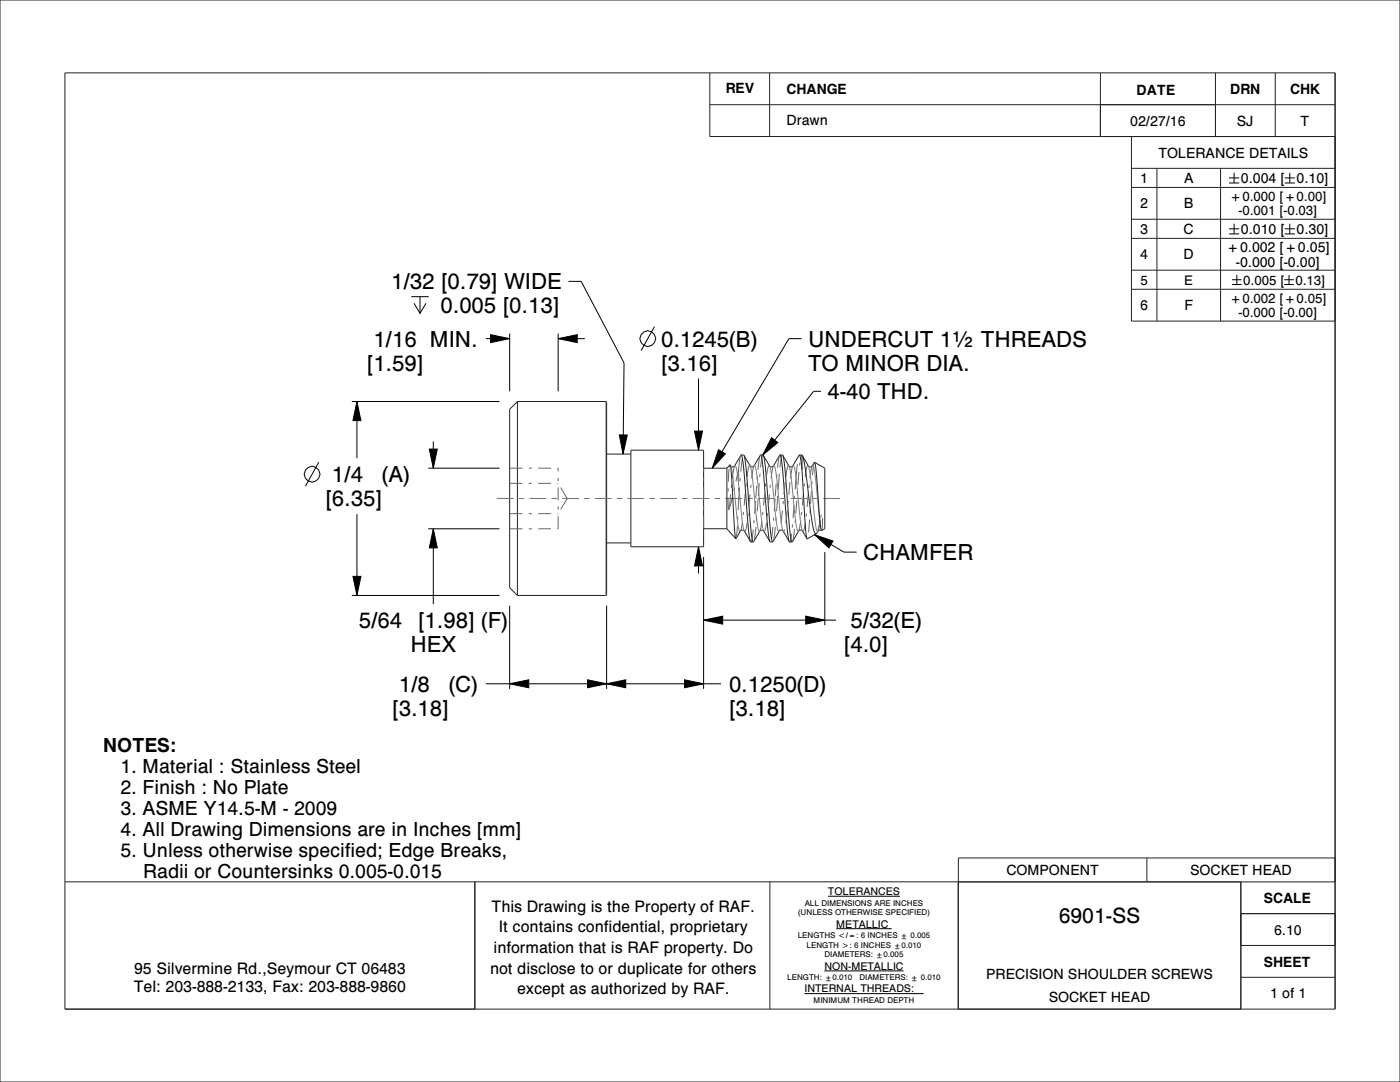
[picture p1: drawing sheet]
<svg xmlns="http://www.w3.org/2000/svg" width="279mm" height="216mm" viewBox="0 0 279 216" stroke-linecap="round" stroke-linejoin="round" font-family="sans-serif">
<g fill="none" stroke="#000" stroke-width=".2">
<path d="M245.3 35.5h2M245.3 36.5h2M246.3 34.5v2M256.4 35.5h2M256.4 36.5h2M257.4 34.5v2M82.1 59.2h3.4M83.8 59.2v3.3M113.4 56.1h2.6l8.5 16.3-.2 18.2M245.3 45.7h2M245.3 46.7h2M245.9 55.8h1.9"/>
<path d="M245.9 56.8h1.9M246.3 44.6v2.1M246.8 54.9v1.9M256.3 55.8h1.9M256.3 56.8h1.9M256.4 45.7h2M256.4 46.7h2M257.3 54.9v1.9M257.4 44.6v2.1M82.6 60.5l1.2 2 1.2-2M97 67.6h4.7M97.9 66.8l3.8 .8-3.8 .8z"/>
<path d="M101.7 66.6v11.5M111.4 67.6l3.8-.8v1.6zM111.4 66.6v11.5M111.4 67.6h5.3M130.6 65.2l-2.7 4.8M139.4 75.5v14.3M160 67.6h-2.6l-15.3 25.8M163.8 78.1h-1.4l-10.2 12.7M63.6 92.2l-2.6 4.8M70.2 80.1h29.5M71.2 80.1l.8 3.8h-1.6zM71.2 80.1v11.3"/>
<path d="M85.5 93.4h14.2M85.7 89.6h1.6l-.8 3.8zM86.5 88.1v5.3M123.6 86.8h1.6l-.9 3.8zM138.6 86h1.6l-.8 3.8zM143.4 89.7l1.4 .9-2.7 2.8zM154 87.3l1.2 1-3 2.5zM70.2 118.8h29.5M70.4 115h1.6l-.8 3.8zM71.2 102.6v16.2M85.5 105.5h14.2M86.5 105.5l.8 3.8h-1.6z"/>
<path d="M86.5 105.5v15.1M139.4 109.1l.8 3.8h-1.6zM139.4 109.1v5.3M140.4 111.1v26.4M162.6 106.7l3.6 1.3-.8 1.3zM162.6 106.7l5.8 3.5h2.6M164.6 110.2v14.6M97 136.4h46.9M101.7 136.4l3.8-.8v1.6zM101.7 120.9v16.6M117.3 135.6l3.8 .8-3.8 .8zM121.1 136.4l3.8-.8v1.6z"/>
<path d="M121.1 120.9v16.6M136.6 135.6l3.8 .8-3.8 .8zM140.4 123.7l3.8-.8v1.6zM140.4 123.7h26.4M160.8 122.9l3.8 .8-3.8 .8zM165.2 178.8h14.4M160.5 198.3h23.8M164.5 193.7h15.8M166.9 185.3h11"/>
<circle cx="129.2" cy="67.6" r="1.57"/>
<circle cx="62.3" cy="94.6" r="1.57"/>
</g>
<g fill="#000">
<path d="M97.9 66.8l3.8 .8-3.8 .8zM111.4 67.6l3.8-.8v1.6zM71.2 80.1l.8 3.8h-1.6zM85.7 89.6h1.6l-.8 3.8zM123.6 86.8h1.6l-.9 3.8zM138.6 86h1.6l-.8 3.8zM143.4 89.7l1.4 .9-2.7 2.8zM154 87.3l1.2 1-3 2.5zM70.4 115h1.6l-.8 3.8zM86.5 105.5l.8 3.8h-1.6zM139.4 109.1l.8 3.8h-1.6zM162.6 106.7l3.6 1.3-.8 1.3z"/>
<path d="M101.7 136.4l3.8-.8v1.6zM117.3 135.6l3.8 .8-3.8 .8zM121.1 136.4l3.8-.8v1.6zM140.4 123.7l3.8-.8v1.6zM136.6 135.6l3.8 .8-3.8 .8zM160.8 122.9l3.8 .8-3.8 .8z"/>
</g>
<g fill="none" stroke="#222226" stroke-width=".2">
<path d="M0 0h279.4v215.9h-279.4zM13 14.5h253.4v186.9h-253.4zM141.7 14.5v12.7h124.7M153.6 14.5v12.7M219.6 14.5v12.7M242.6 14.5v12.7M254.5 14.5v12.7M141.7 20.9h124.7M225.8 27.2v36.9h40.6M225.8 33.6h40.6M225.8 37.4h40.6M230.9 33.6v30.5"/>
<path d="M243.6 33.6v30.5M225.8 43.8h40.6M225.8 47.6h40.6M225.8 53.9h40.6M225.8 57.7h40.6M103.3 80.1h17.6l.2 .2-.1 38.5h-17.7M103.3 80.1l-1.6 1.6v35.6l1.6 1.5M103.3 80.1v38.7M121.1 90.6h4.8M125.9 89.8h14.5v19.3h-14.5zM147.8 90.9l-1.2 2.1a.48 .48 0 0 1-.8 0l-.1-.2M148.5 90.9l1.2 2.1a.48 .48 0 0 0 .8 0l1.3-2.2 .4 2.2 1 12.1 .4 3"/>
<path d="M148.9 99.5l.5 6.3 .4 2.3M149.4 99.5l.5 6.5 .4 2.1 1.4-2.2a.48 .48 0 0 1 .7 .1l1.2 2.1M152.3 90.8v.1M152.3 90.9l1.3 2.1a.48 .48 0 0 0 .8 0l1.3-2.2 .4 2.2 1 12.1 .4 3M152.3 90.9l.5 3 1 12 .4 2.2 1.3-2.2a.48 .48 0 0 1 .8 .1l1.2 2.1M156.1 90.8l.1 .1M156.2 90.9l1.3 2.1a.48 .48 0 0 0 .7 0l1.3-2.2 .3 .8 .3 2.1M156.2 90.9l.5 3 .9 12 .5 2.2 1.3-2.1a.48 .48 0 0 1 .8 0l.9 1.5M160 90.8h.1M160.1 90.8v.1M160.1 93.7l.6 11 .4 2.8M160.1 90.8v2.9"/>
<path d="M160.1 90.9l1.2 2.1a.48 .48 0 0 0 .8 0l.5-.8M160.1 90.9l.6 2.5 1.1 9.1 .6 3.1 .4 .9 .6-.7 .5 .1M162.6 92.2l.3 1.7 .7 9.6 .3 2.4M162.6 92.2l2 1.2M121.1 108.3h4.8M146.9 107.5l.9-1.6a.48 .48 0 0 1 .7 .1l1.3 2.1M149.8 108.1h.1M153.6 108.1h.1M157.5 108.1h.1M161.1 107.5h.1M164.6 105.5l-.7 .4M13 176h253.4"/>
<path d="M94.8 176v25.4M153.6 176v25.4M228.9 171.2v4.8M247.6 176v25.4M266.4 171.2h-75.1l-.1 30.2M267.5 162.6h.1M247.6 188.7h18.8M247.6 182.3h18.8M247.6 195h18.8"/>
</g>
<g fill="none" stroke="#666" stroke-width=".2" stroke-dasharray="2.5 1.3 .6 1.3" stroke-linecap="butt">
<path d="M101.7 96.4h9.7M101.7 93.4h9.7M113.2 99.5l-1.8 3M113.2 99.5l-1.8-3.1M150.8 99.5l.5-6.3 .4-2.3M151.3 99.5l-.5 6.3-.4 2.3M152.3 90.8l-.2 .5-.3 1.5-.5 6.7M154.7 99.5l-.6 6.7-.2 1.5-.2 .4M155.2 99.5l-.5 6.3-.4 2.3M155.5 95.1l-.3 4.4M155.6 90.9l-.4 2.3-.5 6.3M156.1 90.8l-.3 1-.3 3.3"/>
<path d="M157.5 93l-.2-.1-.2 .6-.4 2.7M158.2 93l-.5 3.2M158.9 95.1l.3-3 .3-1.2M158.9 95.1l-.8 10.5-.3 1.9-.2 .6M161.3 93l-.1-.1-.1 .2-.3 1.2-1 9.4-.4 2.3M162.1 93l-.4 2.2-1 9.4-.3 1.2-.1 .2h-.1M162.5 92.3l-.4 2.7-.7 10.6-.3 1.9M101.7 105.5h9.7M101.7 102.5h9.7M111.4 105.5v-12.1M149.9 108.1l.2-.4 .2-1.5 .5-6.7M158.2 108.1l.4-2.9 1-12.2 .2-1.7 .2-.5"/>
<path d="M163 106.3l.7-2.5M163.7 103.8l-.4 2.2M164 105.9l.2-1.9-.2-1.6-.3 1.4"/>
</g>
<path d="M120.9 80.1v38.7M157.5 93l.4 2.2 1 9.4 .2 1.2 .2 .2h.1M158.2 93l.1-.1 .2 .2 .2 1.2 1 9.4 .5 2.3M161.3 93l.5 2.2 .9 9.4 .3 1.2 .1 .2h.2M162.1 93l.1-.1 .2 .3 .2 1.4 1.1 9.8" fill="none" stroke="#7d7d80" stroke-width=".2"/>
<!-- layer: 02___PRT_ALL_AXES -->
<g fill="none" stroke="#222226" stroke-width=".2">
<path d="M140.4 93.4h4.7M145.1 93.4l.6-.6 .3 1.9 .6 10.4 .2 2.4M145.1 93.4v12.1M147.9 90.8h.5l.3 .8 .7 7.9M147.9 90.8l-.1 .1M147.9 90.8l.2 .5 .2 1.5 .6 6.7M151.8 90.8h.5M155.7 90.8h.4M159.5 90.8h.5M164.6 93.4v12.1M140.4 105.5h4.7M145.1 105.5l1.7 2"/>
<path d="M146.9 107.5h-.1M149.9 108.1h.4M153.7 108.1h.5M157.6 108.1h.5M162.9 106.5l-1.8 1"/>
</g>
<g fill="none" stroke="#963" stroke-width=".2">
<path d="M99.2 99.5h3.3M103.6 99.5h1M105.7 99.5h3.3M110.1 99.5h1M112.2 99.5h3.3M116.6 99.5h1.1M118.7 99.5h3.3M123.1 99.5h1.1M125.2 99.5h3.4M129.6 99.5h1.1M131.7 99.5h3.4M136.1 99.5h1.1"/>
<path d="M138.3 99.5h3.3M142.6 99.5h1.1M144.8 99.5h3.3M149.2 99.5h1M151.3 99.5h3.3M155.7 99.5h1M157.8 99.5h3.3M162.2 99.5h1.1M164.3 99.5h3.3"/>
</g>
<g fill="none" stroke="#666" stroke-width=".2" stroke-dasharray="2.5 1.3 .6 1.3" stroke-linecap="butt">
<path d="M145.5 93.2l.2-.4M145.8 93l-.1-.1-.2 .3M146.6 93l-.4 2.2-.7 6.4M147.4 93.6v6.2M147.4 93.6l-1.9 8M147.4 99.8l.6-6.9 .2-1.6 .2-.5M147.4 93.6l.4-2.7M149.7 93l-.1-.1-.1 .2-.3 1.2-1 9.4-.4 2.3M150.5 93l-.5 2.2-.9 9.4-.3 1.2-.1 .2h-.2M153.6 93l-.1-.1-.2 .2-.2 1.2-1 9.4-.5 2.3M154.4 93l-.5 2.2-1 9.4-.2 1.2-.2 .2h-.1M156.7 96.2l-.7 7.4-.5 2.4"/>
<path d="M157.7 96.2l-.9 8.2-.3 1.4-.1 .2h-.1M140.4 105.5v-12.1M145.5 101.6v.1l-.1-.4-.1-2.1 .2-6M146.9 107.5l.2-2 .3-5.7"/>
</g>
<path d="M145.8 93l.5 2.2 1 9.4 .2 1.2 .2 .2h.1M146.6 93l.1-.1 .2 .2 .2 1.2 1 9.4 .4 2.3M149.7 93l.4 2.2 1 9.4 .3 1.2 .1 .2h.1M150.5 93l.1-.1 .1 .2 .3 1.2 1 9.4 .4 2.3M153.6 93l.4 2.2 1 9.4 .3 1.2 .1 .2h.1M154.4 93l.1-.1 .1 .2 .3 1.2 .9 9.4 .5 2.3" fill="none" stroke="#7d7d80" stroke-width=".2"/>
<g font-size="4.4">
<text x="78.1" y="57.7">1/32 [0.79] WIDE</text>
<text x="87.9" y="62.5">0.005 [0.13]</text>
<text x="74.5" y="69.2">1/16 MIN.</text>
<text x="131.9" y="69.2">0.1245(B)</text>
<text x="161.3" y="69.2">UNDERCUT 1½ THREADS</text>
<text x="73.2" y="74">[1.59]</text>
<text x="131.9" y="74">[3.16]</text>
<text x="161.3" y="74">TO MINOR DIA.</text>
<text x="165.1" y="79.7">4-40 THD.</text>
<text x="64.9" y="101">[6.35]</text>
<text x="66.2" y="96.2">1/4</text>
<text x="76.2" y="96.2">(A)</text>
<text x="172.3" y="111.8">CHAMFER</text>
<text x="71.6" y="125.3">5/64</text>
<text x="83.4" y="125.3">[1.98] (F)</text>
<text x="169.7" y="125.3">5/32(E)</text>
<text x="81.9" y="130.1">HEX</text>
<text x="168.4" y="130.1">[4.0]</text>
<text x="78.3" y="142.8">[3.18]</text>
<text x="79.6" y="138">1/8</text>
<text x="89.6" y="138">(C)</text>
<text x="145.5" y="138">0.1250(D)</text>
<text x="145.5" y="142.8">[3.18]</text>
</g>
<text font-size="4.2" x="211.3" y="184.3">6901-SS</text>
<g font-size="3.9">
<text x="20.6" y="150">NOTES:</text>
<text x="24" y="154.2">1. Material : Stainless Steel</text>
<text x="24" y="158.4">2. Finish : No Plate</text>
<text x="24" y="162.6">3. ASME Y14.5-M - 2009</text>
<text x="24" y="166.8">4. All Drawing Dimensions are in Inches [mm]</text>
<text x="24" y="170.9">5. Unless otherwise specified; Edge Breaks,</text>
<text x="28.6" y="175.1">Radii or Countersinks 0.005-0.015</text>
</g>
<g font-size="3.2">
<text x="98.1" y="181.9">This Drawing is the Property of RAF.</text>
<text x="98.5" y="190.1">information that is RAF property. Do</text>
<text x="99.6" y="186">It contains confidential, proprietary</text>
<text x="26.7" y="197.9">Tel: 203-888-2133, Fax: 203-888-9860</text>
<text x="26.8" y="194.4">95 Silvermine Rd.,Seymour CT 06483</text>
<text x="97.8" y="194.3">not disclose to or duplicate for others</text>
<text x="103.2" y="198.4">except as authorized by RAF.</text>
</g>
<g font-size="2.8">
<text x="144.8" y="18.7">REV</text>
<text x="157" y="18.7">CHANGE</text>
<text x="226.8" y="19">DATE</text>
<text x="245.5" y="18.8">DRN</text>
<text x="257.5" y="18.8">CHK</text>
<text x="157" y="25">Drawn</text>
<text x="225.6" y="25.1">02/27/16</text>
<text x="246.8" y="25.2">SJ</text>
<text x="259.6" y="25.1">T</text>
<text x="231.2" y="31.4">TOLERANCE DETAILS</text>
<text x="227.6" y="36.5">1</text>
<text x="227.6" y="41.6">2</text>
<text x="236.3" y="41.6">B</text>
<text x="236.3" y="36.5">A</text>
<text x="247.6" y="36.5">0.004 [</text>
<text x="258.8" y="36.5">0.10]</text>
<text x="227.6" y="46.7">3</text>
<text x="236.2" y="46.7">C</text>
<text x="247.6" y="46.7">0.010 [</text>
<text x="258.8" y="46.7">0.30]</text>
<text x="227.6" y="51.8">4</text>
<text x="236.2" y="51.8">D</text>
<text x="244.7" y="50.2">+0.002 [+0.05]</text>
<text x="246.6" y="53.3">-0.000 [-0.00]</text>
<text x="227.6" y="61.9">6</text>
<text x="236.4" y="61.9">F</text>
<text x="200.9" y="174.6">COMPONENT</text>
<text x="237.5" y="174.6">SOCKET HEAD</text>
<text x="252.2" y="180.2">SCALE</text>
<text x="254.3" y="186.5">6.10</text>
<text x="196.8" y="195.3">PRECISION SHOULDER SCREWS</text>
<text x="252.2" y="193">SHEET</text>
<text x="209.3" y="200">SOCKET HEAD</text>
<text x="253.5" y="199.2">1 of 1</text>
</g>
<g font-size="2.6">
<text x="245.3" y="40.1">+0.000 [+0.00]</text>
<text x="247.2" y="43">-0.001 [-0.03]</text>
<text x="227.6" y="56.8">5</text>
<text x="236.4" y="56.8">E</text>
<text x="248.1" y="56.8">0.005 [</text>
<text x="258.5" y="56.8">0.13]</text>
<text x="245.3" y="60.4">+0.002 [+0.05]</text>
<text x="247.2" y="63.3">-0.000 [-0.00]</text>
</g>
<g font-size="2.1">
<text x="165.2" y="178.6">TOLERANCES</text>
<text x="166.9" y="185.1">METALLIC</text>
<text x="164.5" y="193.5">NON-METALLIC</text>
<text x="160.5" y="198">INTERNAL THREADS:</text>
</g>
<g font-size="1.6">
<text x="159.3" y="182.6">(UNLESS OTHERWISE SPECIFIED)</text>
<text x="160.6" y="180.7">ALL DIMENSIONS ARE INCHES</text>
<text x="159.2" y="187.2">LENGTHS &lt;/=: 6 INCHES ± 0.005</text>
<text x="161" y="189.1">LENGTH &gt;: 6 INCHES ±0.010</text>
<text x="164.6" y="191">DIAMETERS: ±0.005</text>
<text x="157.1" y="195.6">LENGTH: ±0.010</text>
<text x="171.5" y="195.6">DIAMETERS: ± 0.010</text>
<text x="162.4" y="200.1">MINIMUM THREAD DEPTH</text>
</g>
</svg>
